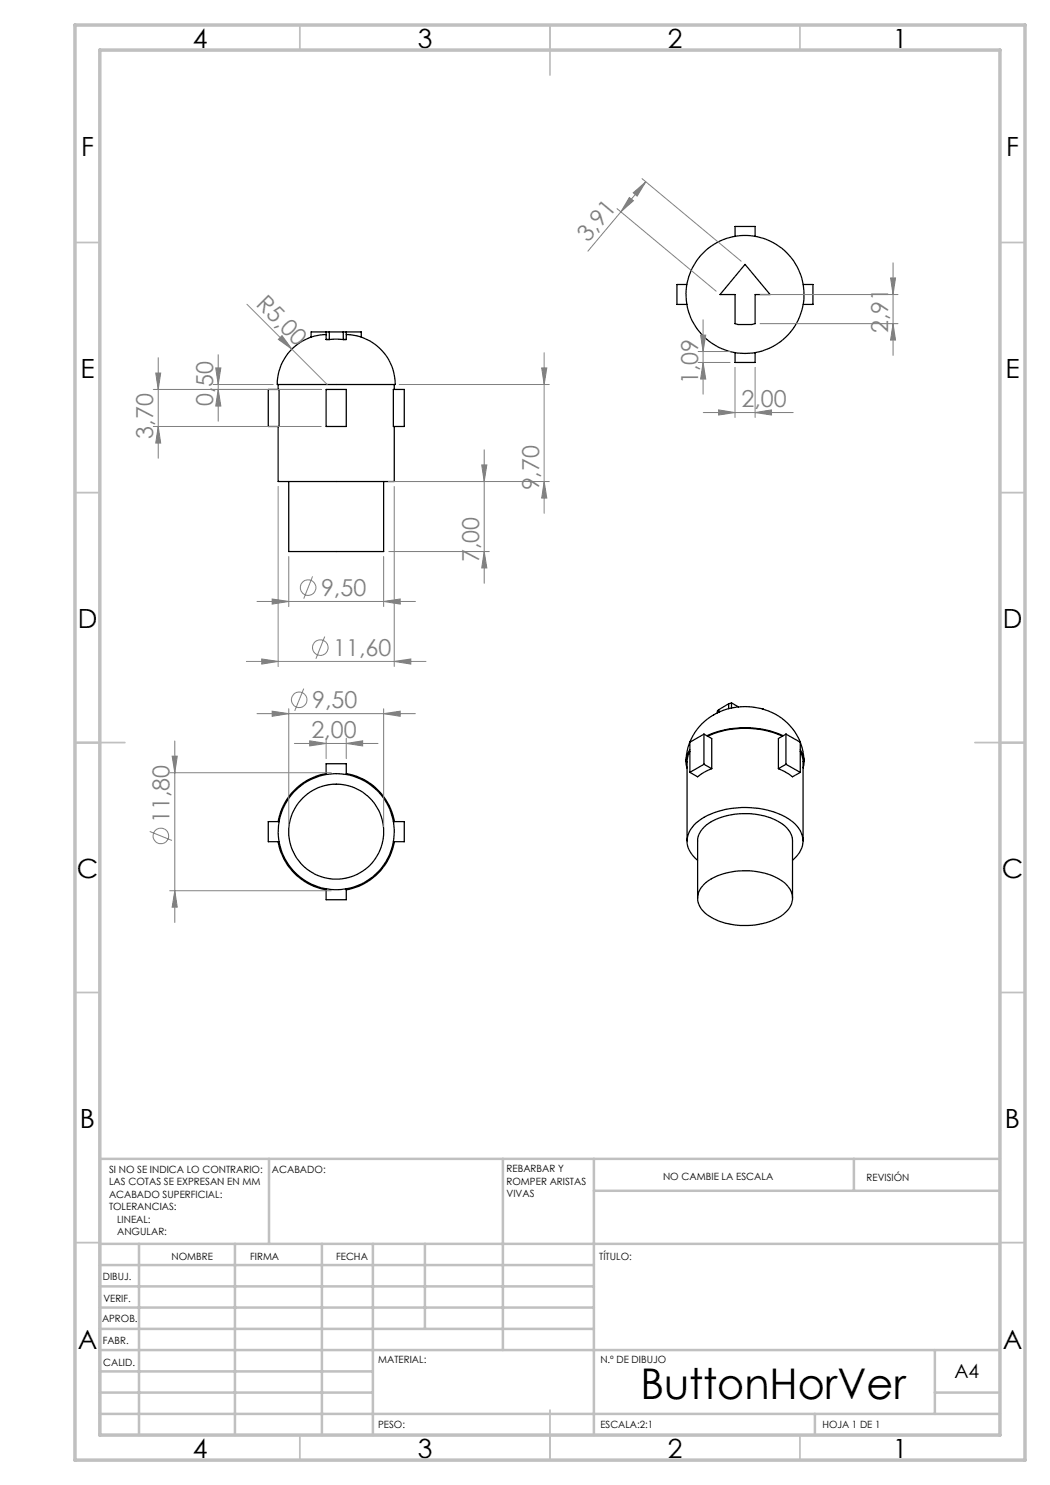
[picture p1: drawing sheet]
<svg xmlns="http://www.w3.org/2000/svg" width="210mm" height="297mm" viewBox="0 0 210 297" stroke-linecap="round" stroke-linejoin="round" font-family="sans-serif">
<g fill="none" stroke="#000" stroke-width=".25">
<path d="M137.4 56.9h-2v4h2M147 47.3v-2h4v2M149 52.9l5 6h-3v5.8l-.6 .2h-2.8l-.6-.2v-5.8h-3zM160.7 56.9h1.9v4h-1.9M53.7 77.9h2.1v7.4h-2.1zM55.6 76.9v1M62.2 67.4a9.9 9.9 0 0 0-6.7 9.5h23.5a9.8 9.8 0 0 0-6.8-9.5M65.2 66.4h.7M65.2 66.4v1.5h.7M65.2 66.9l-1.1 .1-1.9 .4M65.2 77.9h4.1v7.4h-4.1zM65.2 66.4h-3v1"/>
<path d="M65.9 67.9h2.8M65.9 66.4v1.5M65.9 66.4h2.8M68.7 66.4h.6M68.7 66.4v1.5M69.3 66.4v1.5h-.6M69.3 66.9l1.1 .1 1.8 .4M69.3 66.4h2.9v1M78.7 77.9h2.2v7.4h-2.2zM78.8 76.9v1M147 70.5v2h4v-2M55.6 85.3v11h23.2v-11"/>
<path d="M57.7 96.3v14h19v-14M65.2 154.7a11.8 11.8 0 0 0-9.6 9.6M65.2 154.9v-2.2h4.1v2.2M69.3 154.7a11.9 11.9 0 0 1 9.6 9.6M137.2 152.4a11.4 11.4 0 0 1 12.6-11 11.2 11.2 0 0 1 11 11M138 150.3l-.5 1.2-.1 .9v15.8M138 149.9a4.1 4.1 0 0 0-.6 3.7M140.8 146.8l1.5 .9v6M140.8 146.8l-2.8 1.6v6.1M140.8 146.8v6.1M140.8 152.9l-2.8 1.6M140.8 152.9l1.5 .8"/>
<path d="M141.4 147.1a19 19 0 0 1 15.2 0M141.5 147.2a18.3 18.3 0 0 1 15 0M142.3 153.7l-1.5 .8-1.3 .9-1.5-.9M143.8 141.9l-.3 .3v.4M143.8 141.9v.5M145.7 140.8v.9M145.7 140.8l-1.9 1.1M146.3 140.6l-.6 .2M146.3 140.6v1M146.3 140.6l1.4 .8M152.5 141.8h.1M155.7 153.7l1.1 .6 1.7 1.1 1.6-.9"/>
<path d="M157.2 146.8l-1.5 .9v6M157.2 146.8v6.1M157.2 152.9l-1.5 .8M157.2 152.9l2.9 1.6M157.2 146.8l2.9 1.6v6.1M160.1 150.3l.5 1.9v16M160.1 149.9a4.3 4.3 0 0 1 .5 3.7M55.6 168.3a11.8 11.8 0 0 0 9.6 9.7M55.8 164.3h-2.1v4h2.1M65.2 177.8v2.1h4.1v-2.1M78.7 164.3h2.2v4h-2.2M78.9 168.3a11.9 11.9 0 0 1-9.6 9.7"/>
<path d="M139.5 179.6v-11.4a5.4 5.4 0 0 1 3.9-4.4 14.4 14.4 0 0 1 13.6 1.4 4.1 4.1 0 0 1 1.5 3v11.4M139.5 172a4.5 4.5 0 0 1-.3-7.4 16.1 16.1 0 0 1 11.7-3 13.4 13.4 0 0 1 8.5 3.6 4.5 4.5 0 0 1-.9 6.8M140.9 176.8a12.9 12.9 0 0 1 9.8-2.6 10.4 10.4 0 0 1 7 3.2 3.6 3.6 0 0 1-1 5.4 14.3 14.3 0 0 1-15.2 .2 3.8 3.8 0 0 1-.6-6.2z"/>
<circle cx="149" cy="58.9" r="11.8"/>
<circle cx="67.2" cy="166.3" r="9.5"/>
<circle cx="67.2" cy="166.3" r="11.6"/>
</g>
<g fill="none" stroke="#808080" stroke-width=".2">
<path d="M125.9 39.5l.8 .6-2.5 2.3zM126.6 38.6l2.6-2.2-1.8 2.8zM128.4 35.7l19.8 16.5M129.2 36.4l-5 6M123.4 41.7l19.8 16.5M124.2 42.4l-6.6 7.8M152 58.9h27.6M178.1 55.6h1l-.5 3.3zM178.6 52.6v18.5M30.7 77.9h33.5M31.2 74.6h.9l-.5 3.3zM31.6 71.5v20.1"/>
<path d="M42.7 76.9h11.9M43.1 73.6h1.1l-.6 3.3zM43.6 77.9l.6 3.3h-1.1zM43.6 70.9v13.3M49.4 60.9l9 8.9M55.7 67.9l.7-.8 2 2.7zM58.4 69.8l7 7.1M79.8 76.9h30.1M108.3 73.6h1.1l-.6 3.3zM108.8 70.6v32.1M139.6 70.3h6.4M139.6 72.5h6.4"/>
<path d="M140.1 67h1l-.5 3.3zM140.6 72.5l.5 3.3h-1zM140.6 64v14.8M147 73.5v10M151 73.5v10M152 64.7h27.6M178.6 64.7l.5 3.3h-1zM30.7 85.3h33.5M31.6 85.3l.5 3.3h-.9zM55.6 97.3v36M77.8 96.3h32.1M78.8 97.3v36"/>
<path d="M96.3 93h1.1l-.6 3.3zM96.8 90v26.7M108.8 96.3l.6 3.3h-1.1zM140.7 82.5h17.9M143.7 82l3.3 .5-3.3 .5zM151 82.5l3.3-.5v1zM54.4 119.8l3.3 .5-3.3 .5zM57.7 111.3v10M62.5 115.3l-1.8 4.4M76.7 111.3v10M77.8 110.3h20.1M96.8 110.3l.6 3.3h-1.1z"/>
<path d="M49.3 132.3h35.9M51.4 120.3h31.7M52.4 131.8l3.2 .5-3.2 .5zM60.7 137.7l-1.8 4.5M64.9 127.3l-1.7 4.5M76.7 120.3l3.3-.5v1zM78.8 132.3l3.4-.5v1zM33.9 154.5h32.4M34.4 151.2h1.1l-.5 3.3zM35 148.2v36.3M51.4 142.7h31.7M54.4 142.2l3.3 .5-3.3 .6z"/>
<path d="M57.7 141.7v23.6M58.9 148.7h16.7M61.9 148.2l3.3 .5-3.3 .5zM65.2 147.7v4M69.3 148.7l3.2-.5v1zM69.3 147.7v4M76.7 142.7l3.3-.5v1.1zM76.7 141.7v23.6M30 166.3l4.4 1.8M33.9 178.1h32.4M35 178.1l.5 3.3h-1.1z"/>
<circle cx="61.6" cy="117.5" r="1.56"/>
<circle cx="59.8" cy="140" r="1.56"/>
<circle cx="64.1" cy="129.5" r="1.55"/>
<circle cx="32.2" cy="167.2" r="1.55"/>
</g>
<g fill="none" stroke="#c0c0c0" stroke-width=".35">
<path d="M60 5v5M110 5v10M160 5v5M15 48.5h5M200 48.5h5M15 98.5h5M200 98.5h5M15 148.5h10M195 148.5h10M15 198.5h5M200 198.5h5M15 248.5h5"/>
<path d="M200 248.5h5M60 287v5M110 282v10M160 287v5"/>
</g>
<g fill="none" stroke="#c0c0c0" stroke-width=".5">
<path d="M53.8 231.8v17M100.6 231.8v38.2M118.8 231.8v55.2M118.8 238.2h81.2M170.8 231.8v6.4M200 231.8h-180v55.2M20 248.8h180M20 257.3h98.8M20 253h98.8M27.8 248.8v38.2M47 248.8v38.2M64.4 248.8v38.2"/>
<path d="M74.6 248.8v38.2M85 248.8v17M20 265.8h98.8M20 261.5h98.8M20 278.5h54.6M20 274.3h54.6M20 270h180M187 278.5h13M187 270v12.8M20 282.8h180M163 282.8v4.2"/>
</g>
<path d="M15 5h190v287h-190zM20 10h180v277h-180z" fill="none" stroke="#c0c0c0" stroke-width=".7"/>
<g fill="#808080">
<path d="M55.7 67.9l.7-.8 2 2.7z"/>
<path d="M78.8 132.3l3.4-.5v1zM52.4 131.8l3.2 .5-3.2 .5zM76.7 120.3l3.3-.5v1zM54.4 119.8l3.3 .5-3.3 .5zM69.3 148.7l3.2-.5v1zM61.9 148.2l3.3 .5-3.3 .5z"/>
<path d="M54.4 142.2l3.3 .5-3.3 .6zM76.7 142.7l3.3-.5v1.1zM143.7 82l3.3 .5-3.3 .5zM151 82.5l3.3-.5v1z"/>
<path d="M126.6 38.6l2.6-2.2-1.8 2.8zM125.9 39.5l.8 .6-2.5 2.3z"/>
<path d="M31.6 85.3l.5 3.3h-.9zM31.2 74.6h.9l-.5 3.3zM43.6 77.9l.6 3.3h-1.1zM43.1 73.6h1.1l-.6 3.3zM178.6 64.7l.5 3.3h-1zM178.1 55.6h1l-.5 3.3z"/>
<path d="M108.3 73.6h1.1l-.6 3.3zM108.8 96.3l.6 3.3h-1.1zM96.3 93h1.1l-.6 3.3zM96.8 110.3l.6 3.3h-1.1zM34.4 151.2h1.1l-.5 3.3zM35 178.1l.5 3.3h-1.1zM140.1 67h1l-.5 3.3zM140.6 72.5l.5 3.3h-1z"/>
</g>
<text font-size="8.5" x="128.1" y="279.7">ButtonHorVer</text>
<g font-size="5.3">
<text x="38.5" y="9.5">4</text>
<text x="83.5" y="9.5">3</text>
<text x="133.6" y="9.5">2</text>
<text x="178.6" y="9.5">1</text>
<text x="16.2" y="31.3">F</text>
<text x="201.2" y="31.3">F</text>
<text x="16.1" y="75.5">E</text>
<text x="201.1" y="75.5">E</text>
<text x="15.5" y="125.5">D</text>
<text x="200.5" y="125.5">D</text>
<text x="15.4" y="175.5">C</text>
<text x="200.4" y="175.5">C</text>
<text x="16" y="225.5">B</text>
<text x="201" y="225.5">B</text>
<text x="15.5" y="269.8">A</text>
<text x="200.5" y="269.8">A</text>
<text x="38.5" y="291.5">4</text>
<text x="83.5" y="291.5">3</text>
<text x="133.6" y="291.5">2</text>
<text x="178.6" y="291.5">1</text>
</g>
<g font-size="4.7" fill="#808080">
<text x="117.7" y="48.6" transform="rotate(-50 117.7 48.6)">3,91</text>
<text x="51" y="61.1" transform="rotate(45 51 61.1)">R5,00</text>
<text x="177.6" y="66.7" transform="rotate(-90 177.6 66.7)">2,91</text>
<text x="139.6" y="76.8" transform="rotate(-90 139.6 76.8)">1,09</text>
<text x="42.7" y="81.3" transform="rotate(-90 42.7 81.3)">0,50</text>
<text x="148.3" y="81.5">2,00</text>
<text x="30.7" y="87.7" transform="rotate(-90 30.7 87.7)">3,70</text>
<text x="107.9" y="98.1" transform="rotate(-90 107.9 98.1)">9,70</text>
<text x="95.9" y="112.4" transform="rotate(-90 95.9 112.4)">7,00</text>
<text x="64.2" y="119.2">9,50</text>
<text x="66.6" y="131.2">11,60</text>
<text x="62.4" y="141.7">9,50</text>
<text x="62.3" y="147.7">2,00</text>
<text x="33.9" y="164.6" transform="rotate(-90 33.9 164.6)">11,80</text>
</g>
<text font-size="3.9" x="190.9" y="275.5">A4</text>
<g font-size="2">
<text x="21.8" y="234.6">SI NO SE INDICA LO CONTRARIO:</text>
<text x="21.8" y="237.1">LAS COTAS SE EXPRESAN EN MM</text>
<text x="21.8" y="239.6">ACABADO SUPERFICIAL:</text>
<text x="54.4" y="234.6">ACABADO:</text>
<text x="101.3" y="234.5">REBARBAR Y</text>
<text x="101.3" y="237">ROMPER ARISTAS</text>
<text x="101.3" y="239.5">VIVAS</text>
<text x="132.6" y="236">NO CAMBIE LA ESCALA</text>
<text x="173.3" y="236.2">REVISIÓN</text>
<text x="21.8" y="242.1">TOLERANCIAS:</text>
<text x="23.4" y="244.6">LINEAL:</text>
<text x="23.4" y="247.1">ANGULAR:</text>
<text x="34.3" y="252">NOMBRE</text>
<text x="50" y="251.9">FIRMA</text>
<text x="67.2" y="251.9">FECHA</text>
<text x="119.9" y="251.9">TÍTULO:</text>
<text x="20.6" y="256.1">DIBUJ.</text>
<text x="20.7" y="260.3">VERIF.</text>
<text x="20.4" y="264.4">APROB.</text>
<text x="20.5" y="268.8">FABR.</text>
<text x="20.7" y="273.1">CALID.</text>
<text x="75.6" y="272.5">MATERIAL:</text>
<text x="120.1" y="272.5">N.º DE DIBUJO</text>
<text x="75.6" y="285.5">PESO:</text>
<text x="120.1" y="285.6">ESCALA:2:1</text>
<text x="164.5" y="285.6">HOJA 1 DE 1</text>
</g>
</svg>
